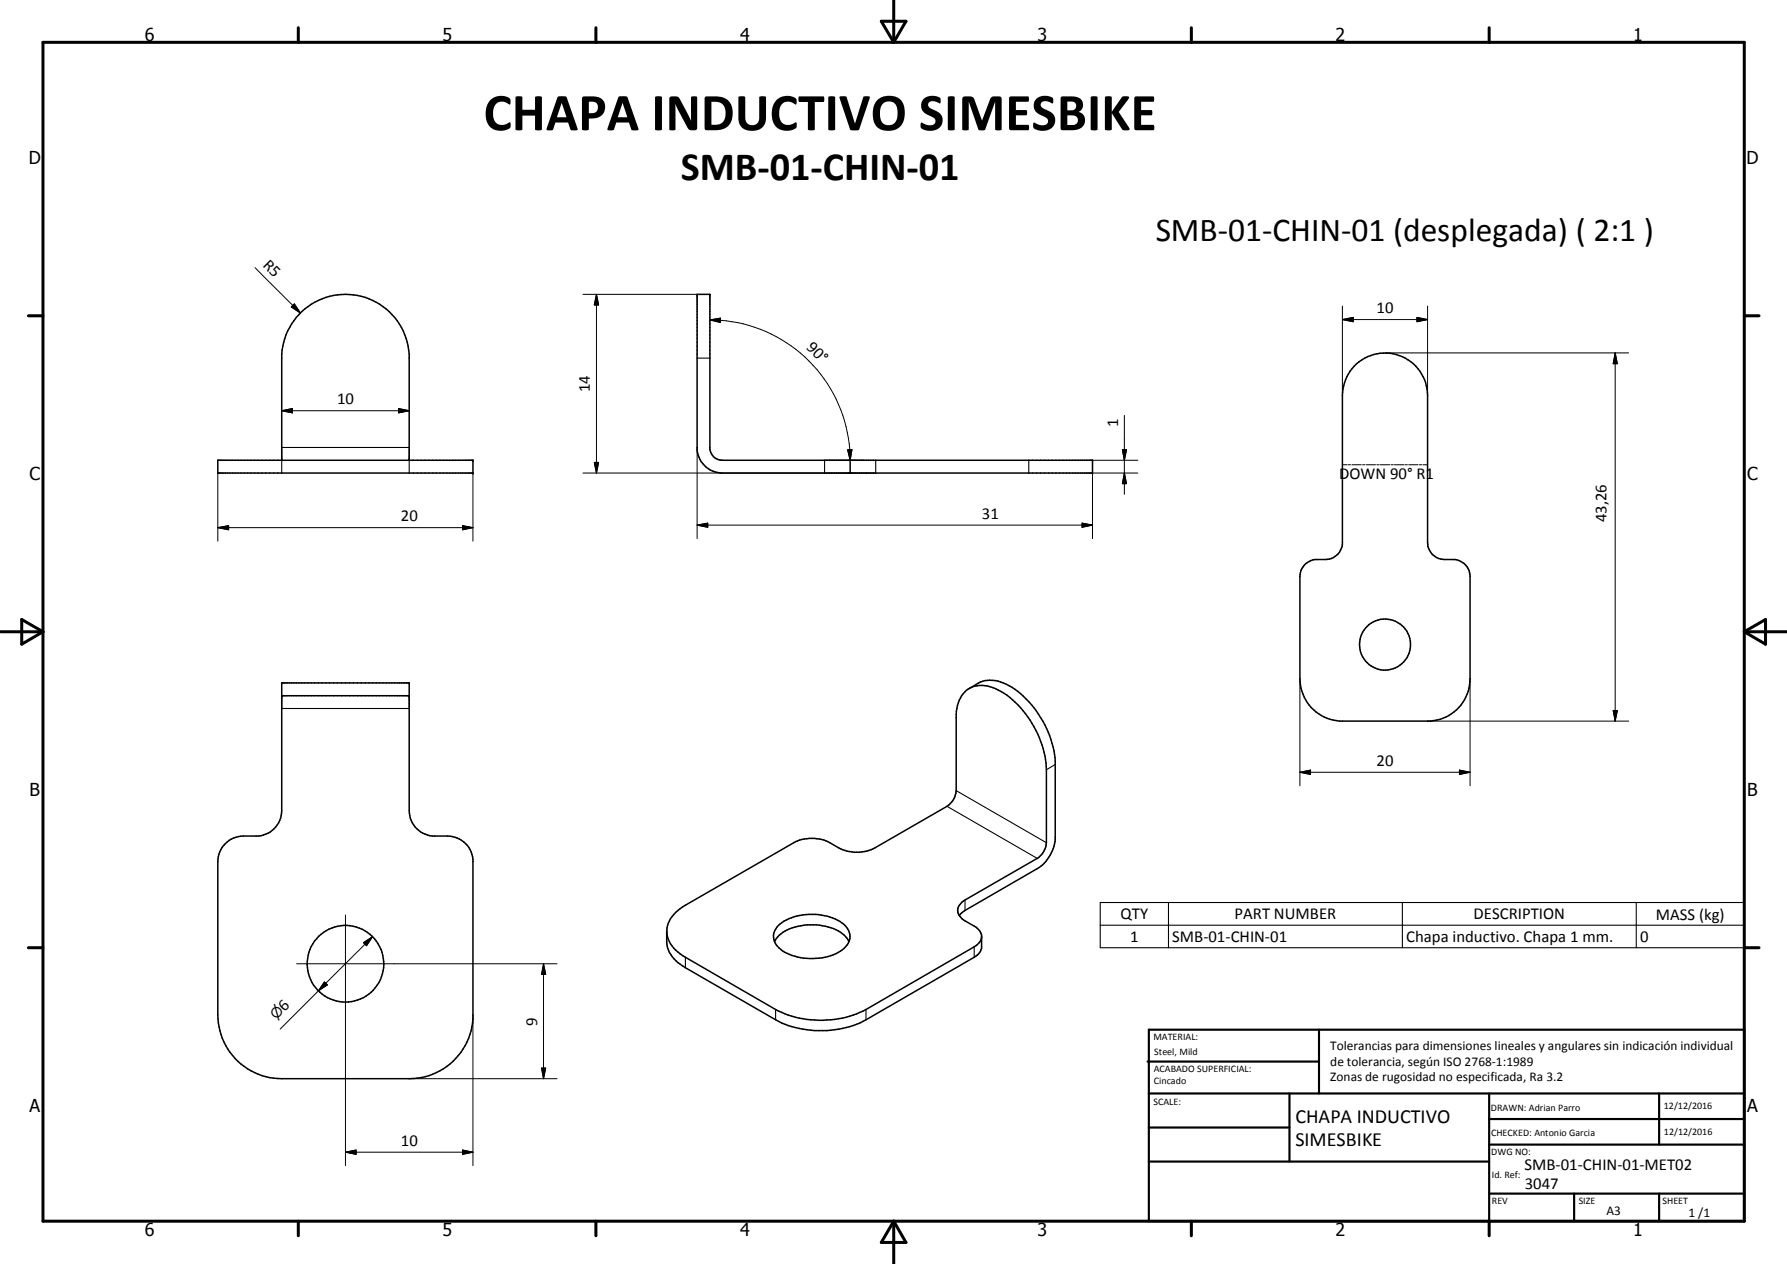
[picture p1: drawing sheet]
<svg xmlns="http://www.w3.org/2000/svg" width="420mm" height="297mm" viewBox="0 0 420 297" stroke-linecap="round" stroke-linejoin="round" font-family="sans-serif">
<g fill="none" stroke="#000" stroke-width=".35">
<path d="M163.9 69.2h3v36.4a2.93 2.93 0 0 0 3 2.6h87v3h-87a6.1 6.1 0 0 1-6-5.5zM318.4 86a10 10 0 0 1 11-2.3 10 10 0 0 1 6.2 9.3v34.5a4 4 0 0 0 4 4h2.5a4 4 0 0 1 3.5 4v24a10 10 0 0 1-9.2 10h-21.5a10 10 0 0 1-9.3-10v-24a4.1 4.1 0 0 1 3.5-4h2.5a4.1 4.1 0 0 0 4-3.6v-34.9a10.4 10.4 0 0 1 2.8-7zM51.2 108.2h60v3h-60zM66.2 108.2v-25a15 15 0 0 1 15-14 15 15 0 0 1 15 14v25M199.9 108.2v3M66.2 160.5h30v30a6 6 0 0 0 5.4 6h3.6a6.1 6.1 0 0 1 6 5.4v37.5a15 15 0 0 1-15 14.1h-30a15 15 0 0 1-15-15v-36a6.1 6.1 0 0 1 6-6h3.6a6.1 6.1 0 0 0 5.4-6zM66.2 163.5h30M227.9 161.8a9.6 9.6 0 0 1 3.7-1.9 11.2 11.2 0 0 1 9 3.7 24.4 24.4 0 0 1 7.2 12.8l.3 2.5v18.4a9.2 9.2 0 0 1-4.2 6.8l-17 9.9-1.4 1.2M156.8 219.1a7 7 0 0 0 3.7 5.5l21.9 12.6a23.5 23.5 0 0 0 21.2 0l25.5-14.7 1.2-1.1 .5-1M158.9 214.4l2.3-1.7 25.4-14.7a9.2 9.2 0 0 1 8.5 0 11.7 11.7 0 0 0 4.6 2.1 9.2 9.2 0 0 0 6-.8l17-9.8a4.8 4.8 0 0 0 2.1-3.7v-17.9a6.6 6.6 0 0 1 3.8-6.5 8.1 8.1 0 0 1 6.8 1.1 23.5 23.5 0 0 1 10.6 18.4v17.1a4.8 4.8 0 0 1-2.1 3.7l-17 9.8a2.51 2.51 0 0 0-1 4.1l1 .8 2.5 1.4 1.1 1.3 .3 .7v3.1l-.7 1.3-1 .8-25.5 14.6a23.3 23.3 0 0 1-16.6 1.9 15.7 15.7 0 0 1-4.6-1.9l-21.2-12.2a7.6 7.6 0 0 1-4.5-6.1 9.2 9.2 0 0 1 .4-4.3l.5-1.1zM183 217.5a12.5 12.5 0 0 1 10.8-2.3 7.2 7.2 0 0 1 5.9 4 4 4 0 0 1-2.6 4.6 13.7 13.7 0 0 1-13.6-.7 3.5 3.5 0 0 1-.5-5.6zM182.1 221.3a8 8 0 0 1 6.3-3.7 13.8 13.8 0 0 1 9.2 1.5l.9 .7 1.1 1.5"/>
<circle cx="325.6" cy="151.5" r="6"/>
<circle cx="81.2" cy="226.5" r="9"/>
</g>
<g fill="none" stroke="#000" stroke-width=".25">
<path d="M163.9 84.2h3M66.2 108.2v3M66.2 105.2h30M96.2 108.2v3M193.9 108.2v3M205.9 108.2v3M241.9 108.2v3M66.2 166.5h30M248.1 179.7l-2.1 1.2M222.7 189.5l21.2 12.2M224.8 185.8l21.2 12.2M226.9 211.5v2.5"/>
<path d="M258.7 212.1h151.4v10.6h-151.4zM258.7 217.4h151.4M274.7 212.1v10.6M329.7 212.1v10.6M384.7 212.1v10.6M161.2 225v2.4M182.4 237.2v2.4M203.6 237.2v2.4M229.1 222.5v2.5"/>
</g>
<g fill="#000">
<circle cx="111.2" cy="111.2" r=".18"/>
<circle cx="111.2" cy="108.2" r=".18"/>
<circle cx="256.9" cy="108.2" r=".18"/>
<circle cx="256.9" cy="111.2" r=".18"/>
<circle cx="66.2" cy="163.5" r=".18"/>
<circle cx="66.2" cy="160.5" r=".18"/>
<circle cx="96.2" cy="163.5" r=".18"/>
<circle cx="96.2" cy="160.5" r=".18"/>
</g>
<g fill="none" stroke="#000" stroke-width=".24">
<path d="M60 62.9l10.6 10.7M68.5 72.1l.7-.7 1.4 2.2zM69.2 71.4l1.4 2.2-2.1-1.5zM137.1 69.2h26.8M140.2 69.2l.5 2.5h-1zM140.2 69.2v42M166.9 75.2l2.5-.4v1zM166.9 75.2a33 33 0 0 1 33 33M315.6 75.1l2.6-.5v1zM315.6 75.1h20M315.6 71.9v21.1M333.2 74.6l2.4 .5-2.4 .5z"/>
<path d="M335.6 71.9v21.1M66.2 96.5l2.5-.5v1zM66.2 96.5h30M93.7 96l2.5 .5-2.5 .5zM264.4 97.6v18.6M325.7 82.9h57.2M379.8 82.9l.5 2.6h-1zM379.8 82.9v86.6M51.2 111.2v16M111.2 111.2v16M137.1 111.2h68.8M139.7 108.7h1l-.5 2.5z"/>
<path d="M163.9 105.2v21.4M193.9 108.2h9.2M199.3 105.7h1l-.4 2.5zM256.9 108.2h10.6M263.9 105.7h1l-.5 2.5zM264.4 111.2l.5 2.5h-1zM267.5 111.2h-10.6v15.4M315.6 109.2h1.2M317 109.2h.6M317.9 109.2h2.2M320.4 109.2h.5M321.2 109.2h2.2"/>
<path d="M323.7 109.2h.6M324.5 109.2h2.3M327.1 109.2h.5M327.9 109.2h2.2M330.4 109.2h.5M331.2 109.2h2.2M333.7 109.2h.6M334.5 109.2h1.1M51.2 124l2.6-.5v1zM51.2 124h60M108.7 123.5l2.5 .5-2.5 .5zM163.9 123.4l2.5-.5v1z"/>
<path d="M163.9 123.4h93M254.4 122.9l2.5 .5-2.5 .5zM305.6 159.5v25.2M345.6 159.5v25.2M335.6 169.5h47.3M379.3 167h1l-.5 2.5zM305.6 181.5l2.5-.5v1zM305.6 181.5h40M343.1 181l2.5 .5-2.5 .5zM81.2 215v58.9M69.8 226.5h61.2M74.9 232.8l-9 9.1"/>
<path d="M76.3 230.8l.7 .6-2.1 1.4zM85.5 221.5l2.1-1.4-1.4 2.1zM87.6 220.1l-12.7 12.7M111.2 238.5v35.4M127.8 226.5l.5 2.5h-1zM127.8 226.5v27M96.2 253.5h34.8M127.3 251h1l-.5 2.5zM81.2 270.8l2.5-.5v1zM81.2 270.8h30M108.7 270.3l2.5 .5-2.5 .5z"/>
</g>
<g fill="none" stroke="#000" stroke-width=".71">
<path d="M10.1 9.9h400v277.1h-400zM70.1 6.5v3.4M140.1 6.5v3.4M207.2 5h5.8l-2.9 4.9zM210.1 0v9.9M280.1 6.5v3.4M350.1 6.5v3.4M6.7 74.2h3.4M410.1 74.2h3.5M.1 148.5h10M5.1 145.6l5 2.9-5 2.9zM410.1 148.5h10"/>
<path d="M410.1 148.5l5-2.9v5.8zM6.7 222.7h3.4M410.1 222.7h3.5M70.1 287v3.4M140.1 287v3.4M210.1 287v10M210.1 287l2.9 5h-5.8zM280.1 287v3.4M350.1 287v3.4"/>
</g>
<g fill="none" stroke="#000" stroke-width=".51">
<path d="M269.8 249.5h40.3M270.1 242h140v45h-140zM270.1 257h140M303.2 257v16M310.1 242v15M350.1 257v30M390.1 257v12M270.1 265h33.1M270.1 273h80M350.1 269h60M350.1 263h60M350.1 280.5h60"/>
<path d="M370.1 280.5v6.5M390.1 280.5v6.5"/>
</g>
<g fill="#000">
<path d="M69.2 71.4l1.4 2.2-2.1-1.5zM140.2 69.2l.5 2.5h-1zM166.9 75.2l2.5-.4v1zM315.6 75.1l2.6-.5v1zM333.2 74.6l2.4 .5-2.4 .5zM66.2 96.5l2.5-.5v1zM93.7 96l2.5 .5-2.5 .5zM379.8 82.9l.5 2.6h-1zM139.7 108.7h1l-.5 2.5zM199.3 105.7h1l-.4 2.5zM263.9 105.7h1l-.5 2.5zM264.4 111.2l.5 2.5h-1z"/>
<path d="M51.2 124l2.6-.5v1zM108.7 123.5l2.5 .5-2.5 .5zM163.9 123.4l2.5-.5v1zM254.4 122.9l2.5 .5-2.5 .5zM379.3 167h1l-.5 2.5zM305.6 181.5l2.5-.5v1zM343.1 181l2.5 .5-2.5 .5zM76.3 230.8l.7 .6-2.1 1.4zM85.5 221.5l2.1-1.4-1.4 2.1zM127.8 226.5l.5 2.5h-1zM127.3 251h1l-.5 2.5zM81.2 270.8l2.5-.5v1z"/>
<path d="M108.7 270.3l2.5 .5-2.5 .5z"/>
</g>
<text font-size="12.6" x="113.7" y="30.6">CHAPA INDUCTIVO SIMESBIKE</text>
<text font-size="9.4" x="160.1" y="42.4">SMB-01-CHIN-01</text>
<text font-size="7.9" x="271.7" y="56.7">SMB-01-CHIN-01 (desplegada) ( 2:1 )</text>
<g font-size="4.7">
<text x="304.6" y="263.8">CHAPA INDUCTIVO</text>
<text x="304.6" y="269.2">SIMESBIKE</text>
</g>
<g font-size="4.2">
<text x="34" y="9.6">6</text>
<text x="104" y="9.6">5</text>
<text x="174" y="9.6">4</text>
<text x="244" y="9.6">3</text>
<text x="314" y="9.6">2</text>
<text x="384" y="9.6">1</text>
<text x="6.8" y="38.7">D</text>
<text x="410.6" y="38.7">D</text>
<text x="7" y="112.9">C</text>
<text x="410.8" y="112.9">C</text>
<text x="7" y="187.1">B</text>
<text x="410.8" y="187.1">B</text>
<text x="7" y="261.4">A</text>
<text x="410.8" y="261.4">A</text>
<text x="34" y="290.4">6</text>
<text x="104" y="290.4">5</text>
<text x="174" y="290.4">4</text>
<text x="244" y="290.4">3</text>
<text x="314" y="290.4">2</text>
<text x="384" y="290.4">1</text>
</g>
<g font-size="3.9">
<text x="61.7" y="62.4" transform="rotate(45 61.7 62.4)">R5</text>
<text x="323.7" y="73.6">10</text>
<text x="189.5" y="81.9" transform="rotate(45 189.5 81.9)">90°</text>
<text x="79.2" y="95">10</text>
<text x="138.7" y="92.2" transform="rotate(-90 138.7 92.2)">14</text>
<text x="262.9" y="100.4" transform="rotate(-90 262.9 100.4)">1</text>
<text x="314.9" y="112.6">DOWN 90° R1</text>
<text x="94.3" y="122.5">20</text>
<text x="230.9" y="121.9">31</text>
<text x="377.7" y="122.7" transform="rotate(-90 377.7 122.7)">43,26</text>
<text x="323.7" y="179.9">20</text>
<text x="263.5" y="216">QTY</text>
<text x="265.7" y="221.3">1</text>
<text x="275.6" y="221.4">SMB-01-CHIN-01</text>
<text x="290.3" y="216">PART NUMBER</text>
<text x="330.6" y="221.4">Chapa inductivo. Chapa 1 mm.</text>
<text x="346.5" y="216">DESCRIPTION</text>
<text x="385.6" y="221.4">0</text>
<text x="389.3" y="216.2">MASS (kg)</text>
<text x="66.9" y="237.8" transform="rotate(-45 66.9 237.8)">6</text>
<text x="126.3" y="241" transform="rotate(-90 126.3 241)">9</text>
<text x="94.3" y="269.2">10</text>
<text x="358.5" y="275">SMB-01-CHIN-01-MET02</text>
<text x="358.5" y="279.4">3047</text>
</g>
<text font-size="3.3" x="64.9" y="239.8" transform="rotate(-45 64.9 239.8)">⌀</text>
<g font-size="3.1">
<text x="312.7" y="246.8">Tolerancias para dimensiones lineales y angulares sin indicación individual</text>
<text x="312.7" y="250.4">de tolerancia, según ISO 2768-1:1989</text>
<text x="312.7" y="254">Zonas de rugosidad no especificada, Ra 3.2</text>
<text x="377.7" y="285.6">A3</text>
<text x="397" y="285.9">1 /1</text>
</g>
<g font-size="2.4">
<text x="271.2" y="244.4">MATERIAL:</text>
<text x="271.3" y="252">ACABADO SUPERFICIAL:</text>
<text x="271.4" y="247.9">Steel, Mild</text>
<text x="271.3" y="254.6">Cincado</text>
<text x="271.2" y="259.7">SCALE:</text>
<text x="350.6" y="261">DRAWN: Adrian Parro</text>
<text x="391.2" y="260.6">12/12/2016</text>
<text x="350.6" y="267">CHECKED: Antonio Garcia</text>
<text x="391.2" y="266.7">12/12/2016</text>
<text x="350.6" y="271.4">DWG NO:</text>
<text x="350.8" y="276.9">Id. Ref:</text>
<text x="350.8" y="282.8">REV</text>
<text x="371.2" y="282.9">SIZE</text>
<text x="390.9" y="282.9">SHEET</text>
</g>
</svg>
